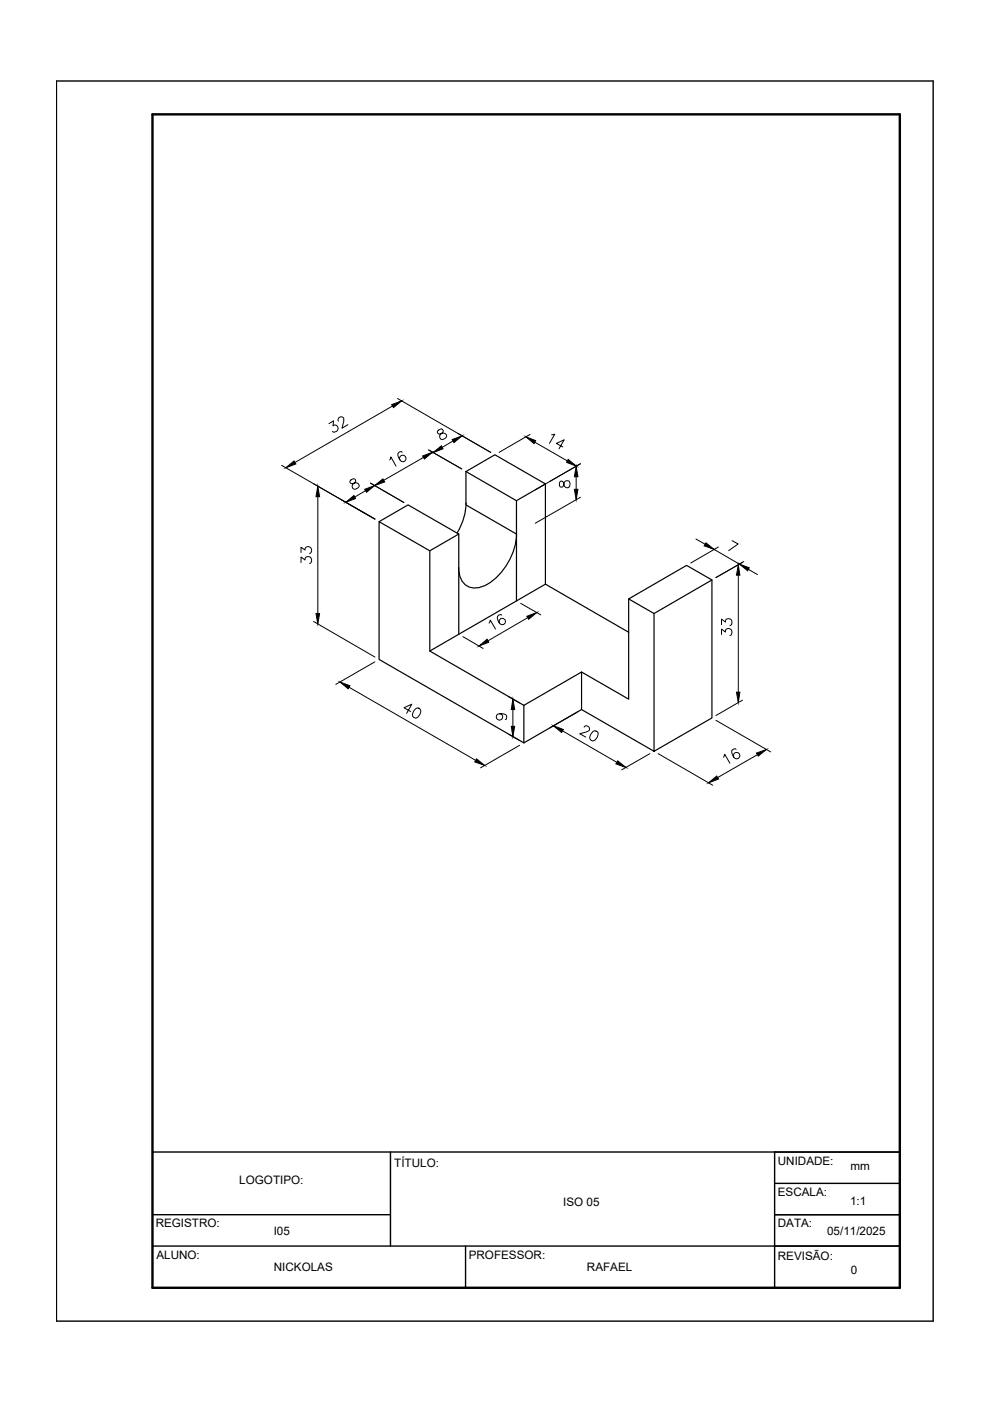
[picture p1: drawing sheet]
<svg xmlns="http://www.w3.org/2000/svg" width="210mm" height="297mm" viewBox="0 0 210 297" stroke-linecap="round" stroke-linejoin="round" font-family="sans-serif">
<!-- layer: CONTORNO 1 -->
<g fill="none" stroke="#000" stroke-width=".25">
<path d="M98.8 100l6.1-3.6 10.7 6.2-6.1 3.6zM98.8 100v7l10.7 6.2a13.1 13.1 0 0 1-7.1 11.1 3.4 3.4 0 0 1-5.1-2.9v-1.1M80.4 110.6l6.1-3.6 10.8 6.2M91.1 116.8v21.2l20 11.5M97.3 113.2l-6.2 3.6-10.7-6.2v29.2l30.7 17.7v-8M97.3 113.2v21.3l-6.2 3.5M98.8 106.6a12.4 12.4 0 0 1-1.9 6.4M109.5 106.2v21.2l-12.2 7.1M115.6 102.6v21.3l-6.1 3.5M115.6 123.9l17.7 10.2M133.3 127v21.2l-10-5.7M150.9 123l-12.2 7.1"/>
<path d="M111.1 149.5l12.2-7v7.9l-12.2 7.1M123.3 150.4l15.4 8.9 12.2-7.1v-29.2l-5.3-3.1-12.3 7.1 5.4 3.1v29.2"/>
</g>
<!-- layer: COTA -->
<g fill="none" stroke="#000" stroke-width=".21">
<path d="M59.7 98.7l19.8 11.4M83.2 86.1l-20.7 12M84.3 84.5l19.7 11.4M89.8 97l-8.4 4.8M90.8 95.4l7.1 4M92.9 91.2l-.2 .3a.47 .47 0 0 0 .6 .5 .81 .81 0 0 1 .9-.2 .81 .81 0 0 1 .5 .7 .78 .78 0 0 1-.7 .6 .78 .78 0 0 1-.8-.4 .94 .94 0 0 1 .6-1l.2-.4-.4-.4zM96 93.5l-2.2 1.4M112.4 92.1l-6.6 3.8M123 98.3l-9.5 5.6M123.1 98.3l-6.6 3.8M66.5 102.6l13 7.5M67.4 105.3v24.8"/>
<path d="M72.4 106l7.1 4.1M74.4 101.8l-.2 .2a.47 .47 0 0 0 .5 .6 .81 .81 0 0 1 .9-.2 .81 .81 0 0 1 .5 .7 .8 .8 0 0 1-.6 .6 .8 .8 0 0 1-.8-.4 .96 .96 0 0 1 .6-1.1 .45 .45 0 0 0-.2-.7zM77.5 104l-2.3 1.4M78.6 102.4l7 4.1M123 105.4l-9.5 5.5M147.6 114.3l1.9 1.1M152.3 116l-5.8 3.4M157.7 119.1l-5.9 3.4 5.6-3.3M66.5 131.8l13 7.5M98.2 135l4.2 2.5M110.4 127.9l4.3 2.5M111.9 131l-8.5 4.9"/>
<path d="M156.5 121.9v24.9M158.7 120.7l1.9 1.1M74 145.7l26.8 15.5M79.5 140.3l-8.3 4.8M107.9 147.7l2.3 1.3M107.9 155.7l2.3 1.3M110.2 158l-8.3 4.8M119.3 155l11.5 6.6M122.5 150.9l-6 3.5M137.8 159.8l-6 3.4M139.6 159.8l11.5 6.7M151.8 152.7l11.6 6.7"/>
<path d="M157.4 148.4l-5.6 3.3M160.6 160l-8.5 4.9"/>
</g>
<g fill="#000" stroke="#000" stroke-width=".21">
<path d="M60.6 99.2l1.7-1.5 .4 .7zM83 85.8l2.2-.8-1.8 1.4zM89.6 96.7l2.1-.8-1.7 1.4zM91.8 96l1.8-1.5 .3 .7zM95.9 93.2l2.1-.8-1.7 1.4zM111.5 92.6l2.1 .8-.4 .7zM120.5 97.4l1.7 1.4-2.1-.8zM67.4 103.1l.4 2.2h-.8zM73.3 106.5l1.7-1.4 .4 .6zM77.3 103.7l2.1-.8-1.7 1.5zM79.4 102.9l1.8-1.4 .4 .7zM122.2 98.9l.3 2.2h-.7z"/>
<path d="M149.7 115.1l1.7 1.4-2.1-.8zM67 130.1h.8l-.4 2.2zM111.7 130.7l2.1-.8-1.7 1.4zM156.5 119.7l.4 2.2h-.7zM156.8 119.6l2.1 .8-.4 .6zM72.1 144.6l2.1 .8-.4 .6zM108.7 148.2l.4 2.2h-.7zM108.4 154h.7l-.4 2.2zM117.3 153.9l2.2 .8-.4 .6zM156.2 146.8h.7l-.4 2.2zM160.4 159.7l2.1-.8-1.7 1.4zM101 160.9l1.8 1.4-2.1-.8z"/>
<path d="M131 161.3l1.7 1.4-2.1-.7zM150.2 166l1.8-1.5 .3 .7z"/>
</g>
<!-- layer: CONTORNO 2 -->
<path d="M12 17.2h185.9v262.9h-185.9zM32.3 257.5h50.5M32.3 244.2h158.5M82.8 244.2v20M164.2 257.5h26.6M164.2 250.9h26.6M164.2 244.2v28.8M32.3 264.2h158.5M98.7 264.2v8.8" fill="none" stroke="#000" stroke-width=".3"/>
<!-- layer: CONTORNO 3 -->
<path d="M32.3 24.2h158.5v248.8h-158.5z" fill="none" stroke="#000" stroke-width=".51"/>
<g font-size="6.6">
<text x="68.4" y="92.8">32</text>
<text x="81.5" y="100.2">16</text>
<text x="120.6" y="96.3" transform="rotate(-90 120.6 96.3)">14</text>
<text x="102.3" y="134.8">16</text>
<text x="121.7" y="158.4">20</text>
<text x="152" y="163">16</text>
</g>
<text font-size="6.2" x="84.3" y="153.5">40</text>
<text font-size="5.7" x="67" y="120.6" transform="rotate(-90 67 120.6)">33</text>
<g font-size="5.3">
<text x="153.1" y="117.8">7</text>
<text x="155.9" y="135.8" transform="rotate(-90 155.9 135.8)">33</text>
</g>
<text font-size="4.9" x="117.5" y="104.8">8</text>
<text font-size="4.4" x="104.1" y="153.8">9</text>
<g font-size="2.5">
<text x="50.7" y="251">LOGOTIPO:</text>
<text x="83.6" y="247.4">TÍTULO:</text>
<text x="164.9" y="246.9">UNIDADE:</text>
<text x="180.3" y="248.1">mm</text>
<text x="119.4" y="255.7">ISO 05</text>
<text x="164.9" y="253.6">ESCALA:</text>
<text x="180.2" y="255.5">1:1</text>
<text x="33" y="260.3">REGISTRO:</text>
<text x="58" y="261.9">I05</text>
<text x="164.9" y="260.2">DATA:</text>
<text x="175.4" y="261.9">05/11/2025</text>
<text x="33.2" y="266.9">ALUNO:</text>
<text x="58.1" y="269.5">NICKOLAS</text>
<text x="99.4" y="266.9">PROFESSOR:</text>
<text x="124.4" y="269.5">RAFAEL</text>
<text x="164.9" y="267.2">REVISÃO:</text>
<text x="180.4" y="270">0</text>
</g>
</svg>
